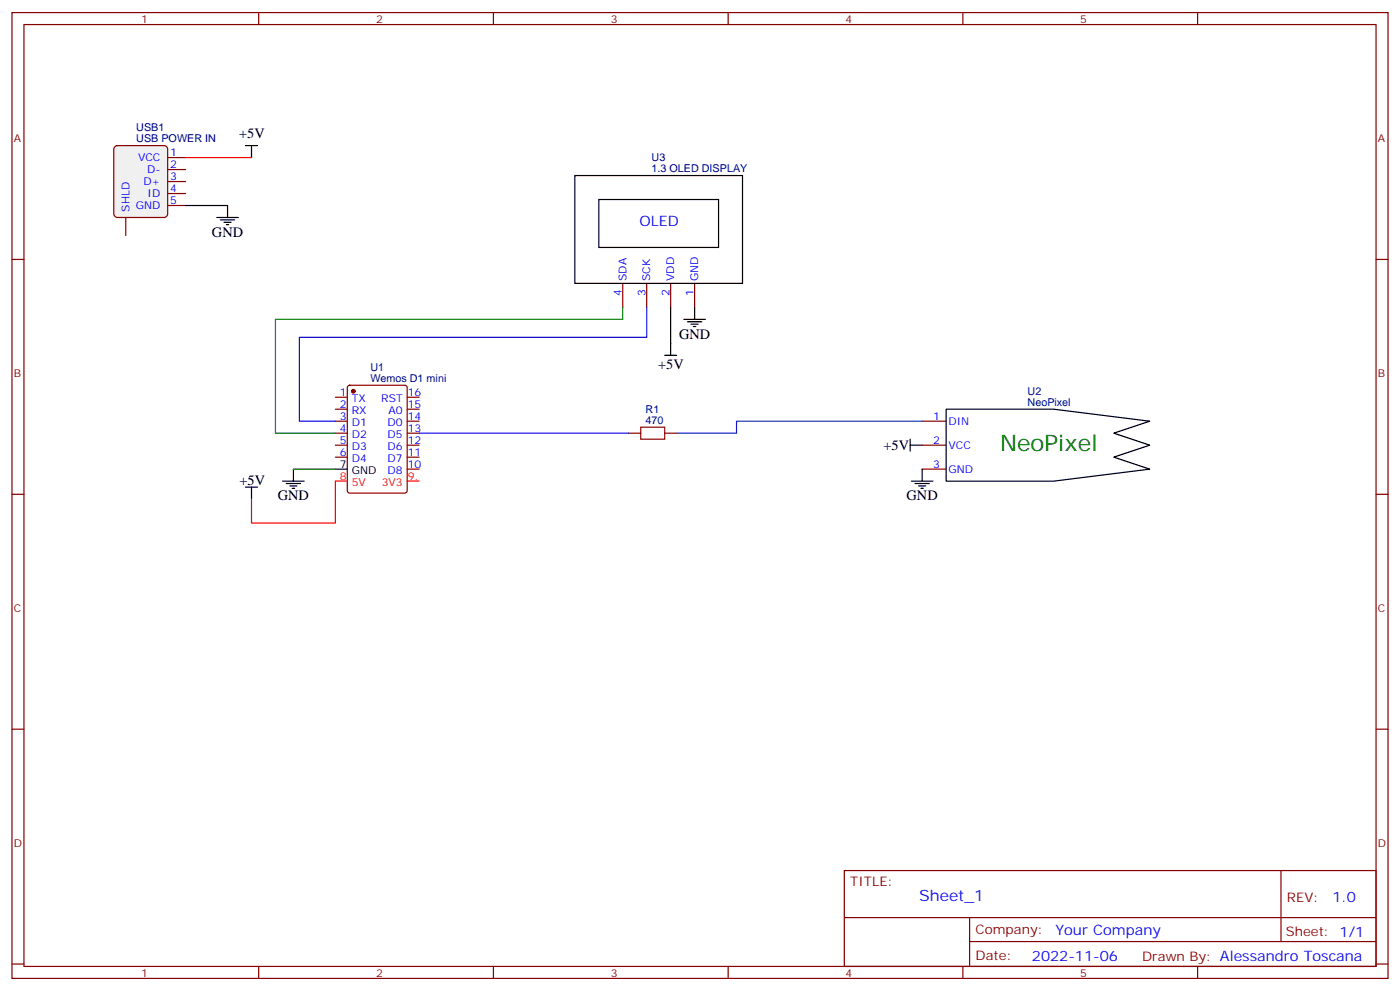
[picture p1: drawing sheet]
<svg xmlns="http://www.w3.org/2000/svg" width="412mm" height="292mm" viewBox="0 0 412 292" stroke-linecap="round" stroke-linejoin="round" font-family="sans-serif">
<g fill="none" stroke="#870000" stroke-width=".35">
<path d="M3.5 3.7h405.4v284.3h-405.4zM7.1 7.2h398.2v277.3h-398.2zM76.2 3.7v3.5M145.3 3.7v3.5M214.5 3.7v3.5M283.6 3.7v3.5M352.8 3.7v3.5M3.5 76.4h3.6M405.3 76.4h3.6M183.4 83.4v7.1M190.5 83.4v7.1M197.6 83.4v7.1"/>
<path d="M204.6 83.4v7.1M98.8 116.9h3.5M102.5 113.6l.5-.2h16.2l.7 .4v30.7l-.4 .6-16.5 .1-.6-.5-.1-30.6zM119.9 116.9h3.6M98.8 120.5h3.5M98.8 124h3.5M98.8 127.5h3.5M98.8 131.1h3.5M98.8 134.6h3.5M119.9 120.5h3.6M119.9 124h3.6M119.9 127.5h3.6"/>
<path d="M119.9 131.1h3.6M119.9 134.6h3.6M119.9 138.1h3.6M271.6 124h7.1M271.6 131.1h7.1M271.6 138.1h7.1M3.5 145.5h3.6M405.3 145.5h3.6M3.5 214.7h3.6M405.3 214.7h3.6M248.7 256.3h156.6v28.2h-156.6zM377.3 256.3v20.9"/>
<path d="M248.7 270.1h156.5M285.6 277.2h119.6M285.6 270.1v14.2M3.5 283.8h3.6M76.2 284.5v3.5M145.3 284.5v3.5M214.5 284.5v3.5M283.6 284.5v3.5M352.8 284.5v3.5M405.3 283.8h3.6"/>
</g>
<circle cx="104.1" cy="115.2" r=".53" fill="#870000" stroke="#870000" stroke-width=".35"/>
<g fill="none" stroke="#000" stroke-width=".35">
<path d="M72.3 42.9h3.5M74.1 42.9v3.5M169.3 51.7h49.4v31.7h-49.4zM176.4 58.7h35.3v14.1h-35.3zM63.9 64h6.3M64.9 64.7h4.2M66 65.4h2.1M66.7 66.1h.7M67 60.5v3.5M201.4 94h6.4M202.5 94.7h4.2M203.6 95.4h2.1"/>
<path d="M204.3 96.1h.7M204.6 90.5v3.5M86.4 138.1v3.5M98.8 138.1h3.5M271.6 138.1v3.5M278.7 120.5h31.7l28.3 3.5-10.6 3.5 10.6 3.6-10.6 3.5 10.6 3.5-28.3 3.5h-31.7zM72.3 143.4h3.5M74.1 143.4v3.5M83.3 141.6h6.3M84.3 142.3h4.2M85.4 143.1h2.1M86.1 143.8h.7"/>
<path d="M268.5 141.6h6.3M269.5 142.3h4.3M270.6 143.1h2.1M271.3 143.8h.7"/>
</g>
<path d="M102.3 141.6h-3.5v12.4h-24.7v-7.1M119.9 141.6h3.6" fill="none" stroke="#f00" stroke-width=".35"/>
<path d="M86.4 138.1h12.4" fill="none" stroke="#008700" stroke-width=".35"/>
<path d="M33.7 43.3l.9-.4h13.7l.9 .4 .2 .6v19.1l-.5 .8-.6 .2h-13.7l-.9-.5-.2-.5v-19.1z" fill="#f0f0f0" stroke="#870000" stroke-width=".35"/>
<path d="M49.4 46.4h5.3M49.4 49.9h5.3M49.4 53.4h5.3M49.4 57h5.3M37 64v5.3M49.4 60.5h5.3M185.2 127.5h3.5M195.8 127.5h3.5" fill="none" stroke="#870000" stroke-width=".35"/>
<path d="M54.7 46.4h19.4" fill="none" stroke="#f00" stroke-width=".35"/>
<path d="M54.7 60.5h12.3M197.6 90.5v14.1M195.8 104.6h3.5M268.1 131.1h3.5M268.1 129.3v3.5" fill="none" stroke="#000" stroke-width=".35"/>
<path d="M271.6 124h-54.6v3.5h-17.7" fill="none" stroke="#03c" stroke-width=".35"/>
<path d="M188.7 125.8h7.1v3.5h-7.1z" fill="none" stroke="#a10000" stroke-width=".35"/>
<path d="M123.5 127.5h61.7" fill="none" stroke="#30c" stroke-width=".35"/>
<path d="M190.5 90.5v8.8h-102.3v24.7h10.6" fill="none" stroke="#00f" stroke-width=".35"/>
<path d="M183.4 90.5v3.5h-102.3v33.5h17.7" fill="none" stroke="#008700" stroke-width=".35"/>
<text font-size="6.7" fill="#060" x="294.6" y="132.8">NeoPixel</text>
<text font-size="4.6" fill="#00f" x="270.8" y="265.3">Sheet_1</text>
<g font-size="4.2">
<text x="70.4" y="40.7">+5V</text>
<text x="62.4" y="69.7">GND</text>
<text x="200" y="99.7">GND</text>
<text x="193.9" y="108.7">+5V</text>
<text x="260.3" y="132.5">+5V</text>
<text x="70.6" y="142.7">+5V</text>
<text x="81.8" y="147.3">GND</text>
<text x="267.1" y="147.3">GND</text>
</g>
<g font-size="4.2" fill="#00f">
<text x="188.4" y="66.5">OLED</text>
<text x="392.5" y="265.6">1.0</text>
<text x="310.9" y="275.1">Your Company</text>
<text x="304" y="282.9">2022-11-06</text>
</g>
<g font-size="3.9" fill="#800">
<text x="250.5" y="260.9">TITLE:</text>
<text x="379.1" y="265.6">REV:</text>
<text x="287.4" y="275.1">Company:</text>
<text x="378.7" y="275.7">Sheet: 1/1</text>
<text x="287.4" y="282.8">Date:</text>
<text x="336.4" y="282.8">Drawn By: Alessandro Toscana</text>
</g>
<g font-size="3.2" fill="#800">
<text x="41.6" y="6.7">1</text>
<text x="110.8" y="6.7">2</text>
<text x="179.9" y="6.7">3</text>
<text x="249.1" y="6.7">4</text>
<text x="318.2" y="6.7">5</text>
<text x="4.1" y="41.8">A</text>
<text x="405.9" y="41.8">A</text>
<text x="4.1" y="110.9">B</text>
<text x="405.9" y="110.9">B</text>
<text x="4.1" y="180.1">C</text>
<text x="405.9" y="180.1">C</text>
<text x="4.1" y="249.2">D</text>
<text x="405.9" y="249.2">D</text>
<text x="41.6" y="287.5">1</text>
<text x="110.8" y="287.5">2</text>
<text x="179.9" y="287.5">3</text>
<text x="249.1" y="287.5">4</text>
<text x="318.2" y="287.5">5</text>
</g>
<g font-size="3.2" fill="#000080">
<text x="40.1" y="41.8">USB POWER IN</text>
<text x="40.2" y="38.6">USB1</text>
<text x="191.9" y="47.4">U3</text>
<text x="191.9" y="50.6">1.3 OLED DISPLAY</text>
<text x="109.1" y="112.4">Wemos D1 mini</text>
<text x="109.1" y="109.2">U1</text>
<text x="302.7" y="119.4">NeoPixel</text>
<text x="302.7" y="116.2">U2</text>
<text x="190.2" y="124.7">470</text>
<text x="190.2" y="121.5">R1</text>
</g>
<g font-size="3.2" fill="#00f">
<text x="40.7" y="47.4">VCC</text>
<text x="50.1" y="46">1</text>
<text x="43.4" y="51">D-</text>
<text x="50.1" y="49.6">2</text>
<text x="50.1" y="53.1">3</text>
<text x="42.2" y="54.5">D+</text>
<text x="43.5" y="58">ID</text>
<text x="50.1" y="56.6">4</text>
<text x="38.1" y="62.3" transform="rotate(-90 38.1 62.3)">SHLD</text>
<text x="40" y="61.6">GND</text>
<text x="50.1" y="60.1">5</text>
<text x="184.5" y="82.7" transform="rotate(-90 184.5 82.7)">SDA</text>
<text x="191.6" y="82.7" transform="rotate(-90 191.6 82.7)">SCK</text>
<text x="198.6" y="82.7" transform="rotate(-90 198.6 82.7)">VDD</text>
<text x="205.7" y="82.7" transform="rotate(-90 205.7 82.7)">GND</text>
<text x="183.1" y="87.2" transform="rotate(-90 183.1 87.2)">4</text>
<text x="190.1" y="87.2" transform="rotate(-90 190.1 87.2)">3</text>
<text x="197.2" y="87.2" transform="rotate(-90 197.2 87.2)">2</text>
<text x="204.3" y="87.2" transform="rotate(-90 204.3 87.2)">1</text>
<text x="100.1" y="116.6">1</text>
<text x="103.6" y="118.4">TX</text>
<text x="112.3" y="118.4">RST</text>
<text x="120.1" y="116.6">16</text>
<text x="100.1" y="120.1">2</text>
<text x="100.1" y="123.6">3</text>
<text x="103.6" y="121.9">RX</text>
<text x="103.6" y="125.4">D1</text>
<text x="114.2" y="125.4">D0</text>
<text x="114.5" y="121.9">A0</text>
<text x="120.1" y="123.6">14</text>
<text x="120.1" y="120.1">15</text>
<text x="274.9" y="123.6">1</text>
<text x="279.4" y="125.1">DIN</text>
<text x="100.1" y="127.2">4</text>
<text x="100.1" y="130.7">5</text>
<text x="103.6" y="128.9">D2</text>
<text x="114.2" y="128.9">D5</text>
<text x="120.1" y="130.7">12</text>
<text x="120.1" y="127.2">13</text>
<text x="274.9" y="130.7">2</text>
<text x="100.1" y="134.2">6</text>
<text x="103.6" y="132.5">D3</text>
<text x="103.6" y="136">D4</text>
<text x="114.2" y="136">D7</text>
<text x="114.2" y="132.5">D6</text>
<text x="120.1" y="137.8">10</text>
<text x="120.1" y="134.2">11</text>
<text x="274.9" y="137.8">3</text>
<text x="279.4" y="132.1">VCC</text>
<text x="114.2" y="139.5">D8</text>
<text x="279.4" y="139.2">GND</text>
</g>
<g font-size="3.2">
<text x="100.1" y="137.8">7</text>
<text x="103.6" y="139.5">GND</text>
</g>
<g font-size="3.2" fill="#f00">
<text x="100.1" y="141.3">8</text>
<text x="103.6" y="143.1">5V</text>
<text x="112.4" y="143.1">3V3</text>
<text x="120.1" y="141.3">9.</text>
</g>
</svg>
